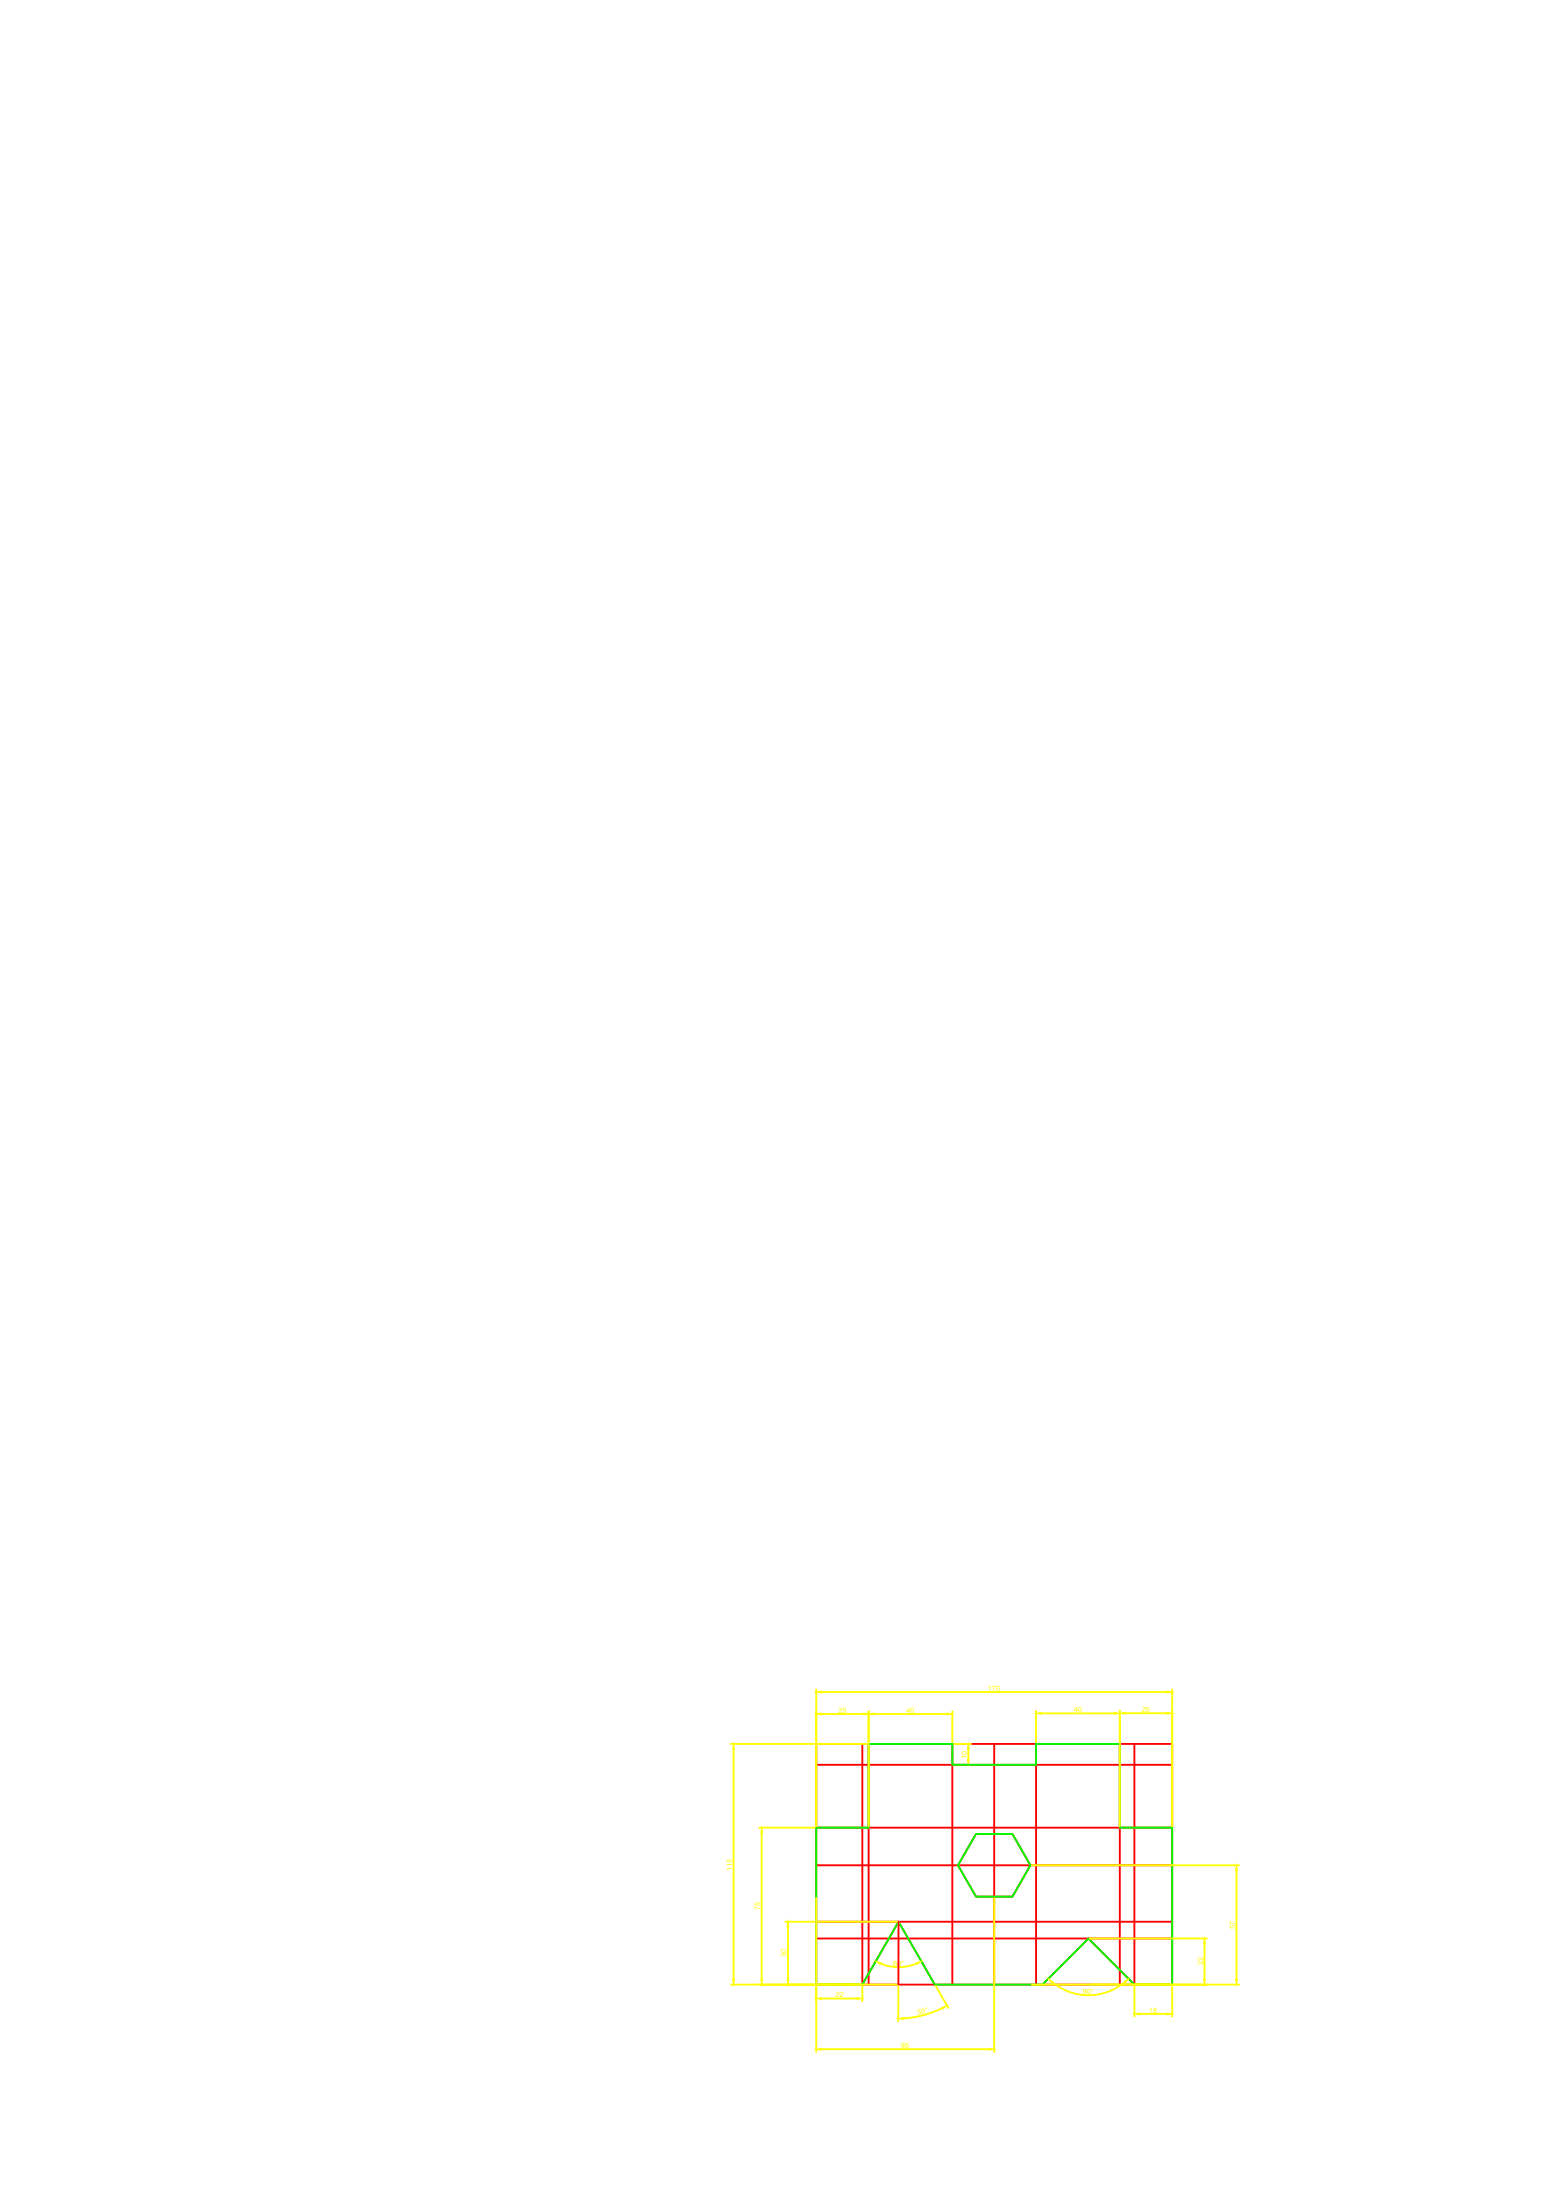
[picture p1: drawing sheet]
<svg xmlns="http://www.w3.org/2000/svg" width="210mm" height="297mm" viewBox="0 0 210 297" stroke-linecap="round" stroke-linejoin="round" font-family="sans-serif">
<!-- layer: Construction -->
<g fill="none" stroke="#f00" stroke-width=".25">
<path d="M110.2 235.5h48v32.5h-48zM110.2 238.3h48M116.4 235.5v32.5l4.9-8.5 4.9 8.5M117.2 235.5v32.5M128.6 235.5v32.5M134.2 235.5v32.5M139.9 235.5v32.5M151.2 235.5v32.5M153.1 235.5v32.5l-6.2-6.3-6.2 6.3M110.2 246.8h48M110.2 251.8h48M110.2 259.5h48"/>
<path d="M121.3 259.5v8.5M131.7 247.6h5l2.4 4.2-2.4 4.3h-5l-2.4-4.3zM110.2 261.7h48M120 261.6h.1"/>
</g>
<!-- layer: Dimension -->
<g fill="none" stroke="#ff0" stroke-width=".25">
<path d="M98.7 235.5h18.4M99 236.2v31M110.2 228.1v18.5M110.9 231.4h5.7M110.9 228.5h46.6M117.2 231.1v15.5M118 231.4h9.9M128.6 231.1v4.2M128.7 235.5h2.4M128.7 238.3h2.4M130.7 236.2v1.4M139.9 231v4.3"/>
<path d="M140.6 231.3h9.9M151.2 231v15.6M151.9 231.3h5.6M158.2 228.1v18.5M102.5 246.8h7.5M102.8 247.5v19.7M106 259.5h15.1M110.2 256.3v20.7M134.2 256.3v20.7M139.3 251.8h28M166.9 252.5v14.7M98.7 268h22.4"/>
<path d="M106.4 260.2v7M110.9 269.8h4.8M110.9 276.7h22.6M116.4 268.1v2.1M118.9 265.1a6.1 6.1 0 0 0 4.8 0M121.3 268.1l-.1 4.8M126.3 268.1l1.7 3M127.2 271.1a13.1 13.1 0 0 1-5.2 1.4M139.3 268h28M142 267.6a7.7 7.7 0 0 0 9.8 0M147.1 261.7h15.8M153.1 268.1v4.2"/>
<path d="M153.8 271.9h3.7M158.2 268.1v4.2M162.6 262.5v4.7"/>
</g>
<g fill="#ff0" stroke="#ff0" stroke-width=".13">
<path d="M117.2 231.4l.8-.1v.2z"/>
<path d="M127.9 231.3l.7 .1-.7 .1z"/>
<path d="M130.7 235.5l.1 .7h-.2z"/>
<path d="M130.6 237.6h.2l-.1 .7z"/>
<path d="M139.9 231.3l.7-.1v.3z"/>
<path d="M150.5 231.2l.7 .1-.7 .2z"/>
<path d="M110.2 269.8l.7-.1v.2z"/>
<path d="M115.7 269.7l.7 .1-.7 .1z"/>
<path d="M106.4 259.5l.1 .7h-.3z"/>
<path d="M106.2 267.2h.3l-.1 .8z"/>
<path d="M102.7 267.2h.2l-.1 .8z"/>
<path d="M102.8 246.8l.1 .7h-.2z"/>
<path d="M99 235.5l.1 .7h-.2z"/>
<path d="M98.9 267.2h.2l-.1 .8z"/>
<path d="M110.2 228.5l.7-.2v.3z"/>
<path d="M157.5 228.3l.7 .2-.7 .1z"/>
<path d="M110.2 231.4l.7-.1v.2z"/>
<path d="M116.6 231.3l.6 .1-.6 .1z"/>
<path d="M151.2 231.3l.7-.1v.2z"/>
<path d="M157.5 231.2l.7 .1-.7 .1z"/>
<path d="M162.6 261.7l.1 .8h-.2z"/>
<path d="M162.5 267.2h.2l-.1 .8z"/>
<path d="M153.1 271.9l.7-.1v.2z"/>
<path d="M157.5 271.8l.7 .1-.7 .1z"/>
<path d="M166.9 251.8l.1 .7h-.2z"/>
<path d="M166.8 267.2h.2l-.1 .8z"/>
<path d="M118.2 264.8l.7 .2-.1 .2z"/>
<path d="M123.7 265l.7-.2-.6 .4z"/>
<path d="M121.2 272.5l.8-.1v.3z"/>
<path d="M127.2 271l.6-.2-.5 .4z"/>
<path d="M133.5 276.6l.7 .1-.7 .1z"/>
<path d="M110.2 276.7l.7-.1v.2z"/>
<path d="M141.5 267.2l.6 .4-.2 .1z"/>
<path d="M151.7 267.6l.6-.4-.4 .5z"/>
</g>
<!-- layer: Object -->
<path d="M117.2 235.5h11.4v2.8h11.3v-2.8h11.3v11.3h7v21.2h-5.1l-6.2-6.3-6.2 6.3h-14.5l-4.9-8.5-4.9 8.5h-6.2v-21.2h7zM131.7 247.6h5l2.4 4.2-2.4 4.3h-5l-2.4-4.3z" fill="none" stroke="#0f0" stroke-width=".25"/>
<g font-size="1" fill="#ff0">
<text x="113.2" y="231.2">25</text>
<text x="122.4" y="231.2">40</text>
<text x="133.4" y="228.3">170</text>
<text x="145" y="231.2">40</text>
<text x="154.1" y="231.1">25</text>
<text x="130.5" y="237.5" transform="rotate(-90 130.5 237.5)">10</text>
<text x="98.8" y="252.6" transform="rotate(-90 98.8 252.6)">115</text>
<text x="102.6" y="257.9" transform="rotate(-90 102.6 257.9)">75</text>
<text x="166.7" y="260.4" transform="rotate(-90 166.7 260.4)">57</text>
<text x="106.2" y="264.3" transform="rotate(-90 106.2 264.3)">30</text>
<text x="112.8" y="269.7">22</text>
<text x="120.6" y="265.4">60°</text>
<text x="146.2" y="269.2">90°</text>
<text x="162.4" y="265.4" transform="rotate(-90 162.4 265.4)">22</text>
<text x="123.9" y="272.1" transform="rotate(-15 123.9 272.1)">30°</text>
<text x="155.1" y="271.7">18</text>
<text x="121.7" y="276.5">85</text>
</g>
</svg>
